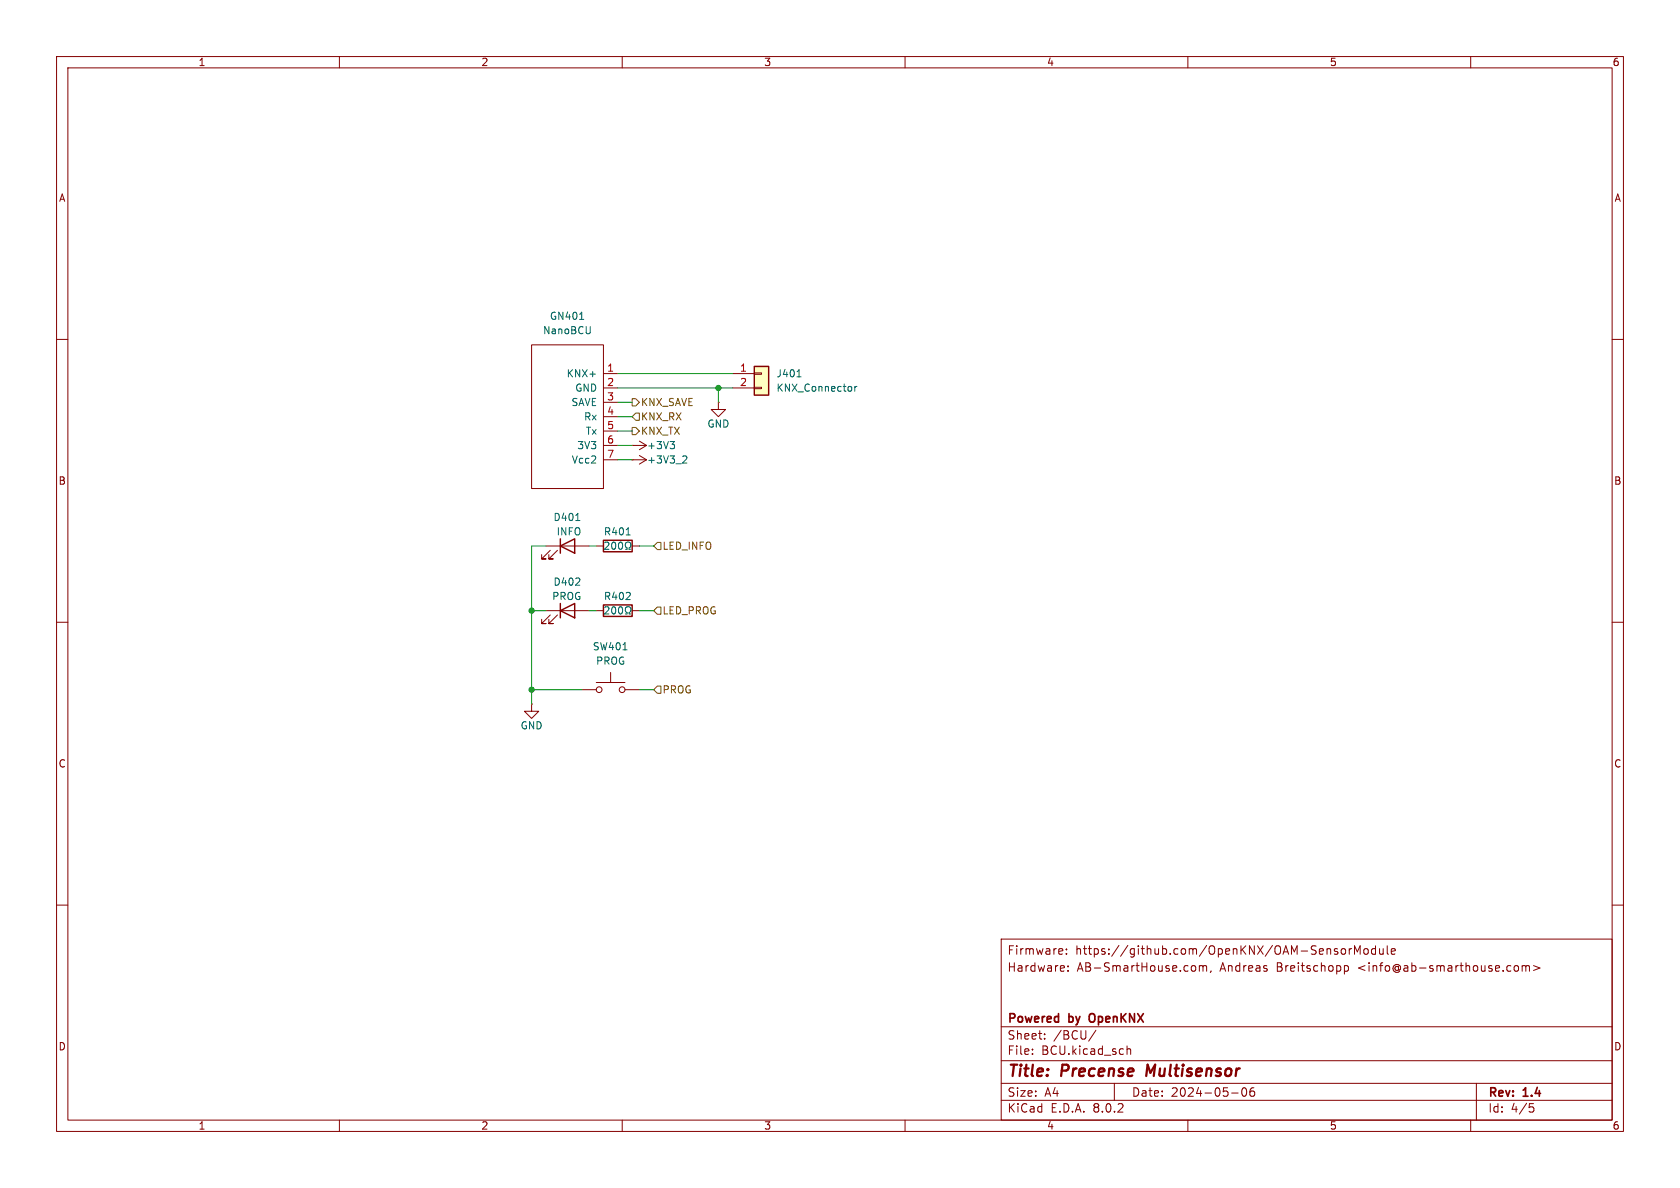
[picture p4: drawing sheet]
<svg xmlns="http://www.w3.org/2000/svg" width="297mm" height="210mm" viewBox="0 0 297 210" stroke-linecap="round" stroke-linejoin="round" font-family="sans-serif">
<g fill="none" stroke="#840000" stroke-width=".18">
<path d="M10 10h277v190h-277zM12 12h273v186h-273zM60 10v2M110 10v2M160 10v2M210 10v2M260 10v2M10 60h2M285 60h2M111.8 78.7h.1M111.8 78.7h2.5M113 78l1.3 .7"/>
<path d="M114.3 78.7l-1.3 .8M105.4 96.5h1.3M111.8 96.5h1.2M10 110h2M96.5 108h7.6M97.3 108.7l-1.5 1.5h.7h-.7v-.7M98.6 108.7l-1.6 1.5h.8h-.8v-.7M105.4 108h1.3M107.9 118.9v1.8M111.8 108h1.2M285 110h2M94 124.5v1.2h1.2l-1.2 1.3-1.3-1.3h1.3"/>
<path d="M94 124.5h.1M102.9 121.9h2.5M105.4 120.7h5.1M110.5 121.9h2.5M10 160h2M285 160h2M177 166h108v32h-108zM187.8 167.8l.1 .3-.7 .1M188.5 168.6v.1M188.5 167.8v.1M188.8 171.6v.1M188.8 170.8v.1"/>
<path d="M211.1 170.7l.3 .3v.4l-.3 .3M212 170.8l.5-.1 .2 .2M212 170.7v1M212.7 170.9l.2-.2 .3 .1 .1 .9M212.7 170.9v.8M214.1 171.6l-.1 .3M237.2 167.8l.4-.1 .3 .3v.4l-.3 .3-.4-.1-.1-.2v-.4zM237.7 170.8l.4-.1 .3 .3v.4l-.2 .2h-.5M237.7 170.7v1.5M238.5 167.7v1M239 167.7l-.3 .1-.2 .2M239.5 168.7v-1.5l.5 1.1 .5-1.1v1.5"/>
<path d="M241.2 167.8l.2-.1 .4 .1 .1 .6-.2 .2-.3 .1-.2-.1zM243.2 167.8l-.5-.1-.2 .3v.4l.1 .2h.6M243.2 167.2v1.5M243.9 167.7l.1 .9 .3 .1 .2-.1M244.5 167.7v1M245.2 167.2v1.3l.3 .2M246 168.2l.7-.1-.1-.3-.4-.1-.2 .2v.7h.6M267.8 170.8l.4-.1 .3 .3v.4l-.3 .3-.4-.1-.1-.2v-.4zM269.1 170.8l.4-.1 .2 .2M269.1 170.7v1M269.7 170.9l.3-.2 .3 .1 .1 .9M269.7 170.9v.8"/>
<path d="M271.1 170.7l1.1 .4-1.1 .5M60 198v2M110 198v2M160 198v2M177 194.5h108M177 191.5h108M177 187.5h108M177 181.5h108M182.5 186.3v.1M182.5 185.5v.1M184.7 183.6v.1M184.7 182.8v.1"/>
<path d="M193.7 182.1l-1.2 2M197 191.5v3M199.2 184.9v1.5M199.2 185.5l.3-.1 .3 .1 .1 .9M210 198v2M217.7 193.2h1.2M219.7 192.4l.2-.1a.81 .81 0 0 1 .6 .6 .81 .81 0 0 1-.3 .8l-.2 .1a.81 .81 0 0 1-.3-1.4zM221.7 192.3a.59 .59 0 0 0-.7 .6v.6l.1 .2 .4 .1 .2-.1 .1-.5-.1-.3h-.5l-.2 .3M260 198v2M261 191.5v6.5M270.4 195.1h.7M270.5 195.7h.4l.3 .3-.2 .5-.5 .1"/>
<circle cx="105.9" cy="121.9" r=".51"/>
<circle cx="110" cy="121.9" r=".51"/>
</g>
<path d="M202.9 188.2l-.3 2" fill="none" stroke="#840000" stroke-width=".4"/>
<path d="M192.8 179.3a1.07 1.07 0 0 0 0 1.3" fill="none" stroke="#840000" stroke-width=".3"/>
<path d="M118.5 78h.7l-.4 .5M119 78.5l.2 .3v.3l-.2 .2M106.9 96l.5-.2 .2 .4-.7 .9h.7M108.3 96l.1-.2a.68 .68 0 0 1 .5 .7 .68 .68 0 0 1-.5 .6l-.1-.1-.2-.4zM109.5 96l.1-.2a.68 .68 0 0 1 .5 .7 .68 .68 0 0 1-.5 .6l-.1-.1-.2-.4zM110.6 97.1h.3v-.2a.54 .54 0 0 1-.3-.8 .54 .54 0 0 1 .7-.2 .58 .58 0 0 1-.1 1v.2h.3M110.7 94.6h.7M106.9 107.4l.5-.1 .2 .3-.7 .9h.7M108.3 107.4l.1-.1a.68 .68 0 0 1 .5 .6 .68 .68 0 0 1-.5 .6l-.1-.1-.2-.4zM109.5 107.4l.1-.1a.68 .68 0 0 1 .5 .6 .68 .68 0 0 1-.5 .6l-.1-.1-.2-.4zM110.1 114.9h.8M110.6 108.5h.3v-.2a.54 .54 0 0 1-.3-.8 .54 .54 0 0 1 .7-.2 .58 .58 0 0 1-.1 1v.2h.3" fill="none" stroke="#006464" stroke-width=".18"/>
<path d="M106.7 95.5h5.1v2h-5.1zM99.1 108l2.5-1.3v2.5zM99.1 106.7v2.5M106.7 106.9h5.1v2.1h-5.1z" fill="none" stroke="#840000" stroke-width=".25"/>
<path d="M133.3 64.8h2.6v5.1h-2.6z" fill="#ffffc2"/>
<g fill="none" stroke="#840000" stroke-width=".18">
<path d="M94 61h12.7v25.4h-12.7zM106.7 66h2.5M106.7 68.6h2.5M106.7 71.1h2.5M106.7 73.7h2.5M106.7 76.2h2.5M106.7 78.7h2.5M127 71.1v1.3h1.3l-1.3 1.3-1.3-1.3h1.3M127 71.1h.1M129.5 66h3.8M129.5 68.6h3.8M133.3 68.5h1.3v.2h-1.3z"/>
<path d="M133.3 65.9h1.3v.3h-1.3zM96.5 96.5h7.6M97.3 97.3l-1.5 1.5h.7h-.7v-.8M98.6 97.3l-1.6 1.5h.8h-.8v-.8M106.7 81.3h2.5M111.8 81.3h.1M111.8 81.3h2.5M113 80.5l1.3 .8M114.3 81.3l-1.3 .7"/>
</g>
<path d="M133.3 64.8h2.6v5.1h-2.6zM99.1 96.5l2.5-1.2v2.5zM99.1 95.3v2.5" fill="none" stroke="#840000" stroke-width=".25"/>
<path d="M102.5 56.5h.7M104.4 57.7l-.1 1.2M140.9 66.6h.7M150.5 68.4v.6M151.1 68.3v.9M151.5 68.3l-.4 .3M101.8 92h.7M120.9 80.6l.4 .1 .1 .3-.8 .9h.8" fill="none" stroke="#006464" stroke-width=".18"/>
<path d="M111.8 70.5h.6l.6 .6-.6 .7h-.6zM111.8 75.6h.6l.6 .6-.6 .6h-.6zM112.4 73h.6v1.3h-.6l-.6-.6zM116.2 95.9h.6v1.3h-.6l-.6-.7zM116.2 107.3h.6v1.3h-.6l-.6-.6zM116.2 121.3h.6v1.3h-.6l-.6-.7z" fill="none" stroke="#725600" stroke-width=".18"/>
<g fill="none" stroke="#009600" stroke-width=".18">
<path d="M109.2 78.7h2.6M109.2 73.7h2.6M109.2 71.1h2.6M109.2 68.6h20.3M109.2 66h20.3M109.2 76.2h2.6M127 68.6v2.5M96.5 96.5h-2.5v28M104.1 96.5h1.3M109.2 81.3h2.6M113 96.5h2.6M94 108h2.5"/>
<path d="M104.1 108h1.3M113 108h2.6M94 121.9h8.9M113 121.9h2.6"/>
</g>
<g fill="#009600" stroke="#009600" stroke-width=".18">
<circle cx="94" cy="121.9" r=".46"/>
<circle cx="94" cy="108" r=".46"/>
<circle cx="127" cy="68.6" r=".46"/>
</g>
<g font-size="2.8" fill="#840000">
<text x="178" y="190.9">Title:</text>
<text x="187.7" y="190.9">Precense</text>
<text x="203.5" y="190.9">Multisensor</text>
</g>
<g font-size="2.1" fill="#840000">
<text x="178" y="172">Hardware:</text>
<text x="178" y="169">Firmware:</text>
<text x="190.1" y="169">https://github.com/OpenKNX/OAM-SensorModule</text>
<text x="190.4" y="172">AB-SmartHouse.com,</text>
<text x="215.7" y="172">Andreas</text>
<text x="225.8" y="172">Breitschopp</text>
<text x="240.3" y="172">&lt;info@ab-smarthouse.com&gt;</text>
<text x="178" y="184">Sheet:</text>
<text x="178" y="181.2">Powered</text>
<text x="186.2" y="184">/BCU/</text>
<text x="189" y="181.2">by</text>
<text x="193.3" y="181.2">OpenKNX</text>
<text x="178" y="186.7">File:</text>
<text x="184.1" y="186.7">BCU.kicad_sch</text>
<text x="178" y="196.9">KiCad</text>
<text x="178" y="194.1">Size:</text>
<text x="184.7" y="194.1">A4</text>
<text x="185.7" y="196.9">E.D.A.</text>
<text x="193.3" y="196.9">8.0.2</text>
<text x="200" y="194.1">Date:</text>
<text x="207" y="194.1">2024-05-06</text>
<text x="263" y="194.3">Rev:</text>
<text x="263" y="196.9">Id:</text>
<text x="267.1" y="196.9">4/5</text>
<text x="269.4" y="194.3">1.4</text>
</g>
<g font-size="1.8" fill="#840000">
<text x="35" y="11.9">1</text>
<text x="85" y="11.9">2</text>
<text x="135" y="11.9">3</text>
<text x="185" y="11.9">4</text>
<text x="235" y="11.9">5</text>
<text x="285" y="11.9">6</text>
<text x="10.3" y="35.9">A</text>
<text x="285.3" y="35.9">A</text>
<text x="10.3" y="85.9">B</text>
<text x="285.3" y="85.9">B</text>
<text x="10.3" y="135.9">C</text>
<text x="285.3" y="135.9">C</text>
<text x="10.3" y="185.9">D</text>
<text x="285.3" y="185.9">D</text>
<text x="35" y="199.9">1</text>
<text x="85" y="199.9">2</text>
<text x="135" y="199.9">3</text>
<text x="185" y="199.9">4</text>
<text x="235" y="199.9">5</text>
<text x="285" y="199.9">6</text>
</g>
<g font-size="1.8" fill="#006464">
<text x="95.9" y="59.3">NanoBCU</text>
<text x="97.1" y="56.7">GN401</text>
<text x="100.1" y="66.9">KNX+</text>
<text x="100.9" y="72">SAVE</text>
<text x="101.6" y="69.4">GND</text>
<text x="137.2" y="66.9">J401</text>
<text x="137.2" y="69.4">KNX_Connector</text>
<text x="103.2" y="74.5">Rx</text>
<text x="103.5" y="77.1">Tx</text>
<text x="125" y="75.8">GND</text>
<text x="101" y="82.1">Vcc2</text>
<text x="102" y="79.6">3V3</text>
<text x="114.3" y="82.1">+3V3_2</text>
<text x="114.3" y="79.6">+3V3</text>
<text x="97.8" y="92.3">D401</text>
<text x="98.3" y="94.8">INFO</text>
<text x="106.7" y="94.8">R401</text>
<text x="97.5" y="106.3">PROG</text>
<text x="97.8" y="103.7">D402</text>
<text x="106.7" y="106.3">R402</text>
<text x="104.7" y="115.2">SW401</text>
<text x="105.3" y="117.7">PROG</text>
<text x="91.9" y="129.1">GND</text>
</g>
<g font-size="1.8" fill="#a90000">
<text x="107.2" y="65.8">1</text>
<text x="130.7" y="65.8">1</text>
<text x="107.2" y="68.3">2</text>
<text x="107.2" y="70.9">3</text>
<text x="130.7" y="68.3">2</text>
<text x="107.2" y="73.4">4</text>
<text x="107.2" y="75.9">5</text>
<text x="107.2" y="78.5">6</text>
<text x="107.2" y="81">7</text>
</g>
<g font-size="1.8" fill="#725600">
<text x="113.2" y="72">KNX_SAVE</text>
<text x="113.2" y="74.5">KNX_RX</text>
<text x="113.2" y="77.1">KNX_TX</text>
<text x="117" y="97.4">LED_INFO</text>
<text x="117" y="108.8">LED_PROG</text>
<text x="117" y="122.8">PROG</text>
</g>
</svg>
